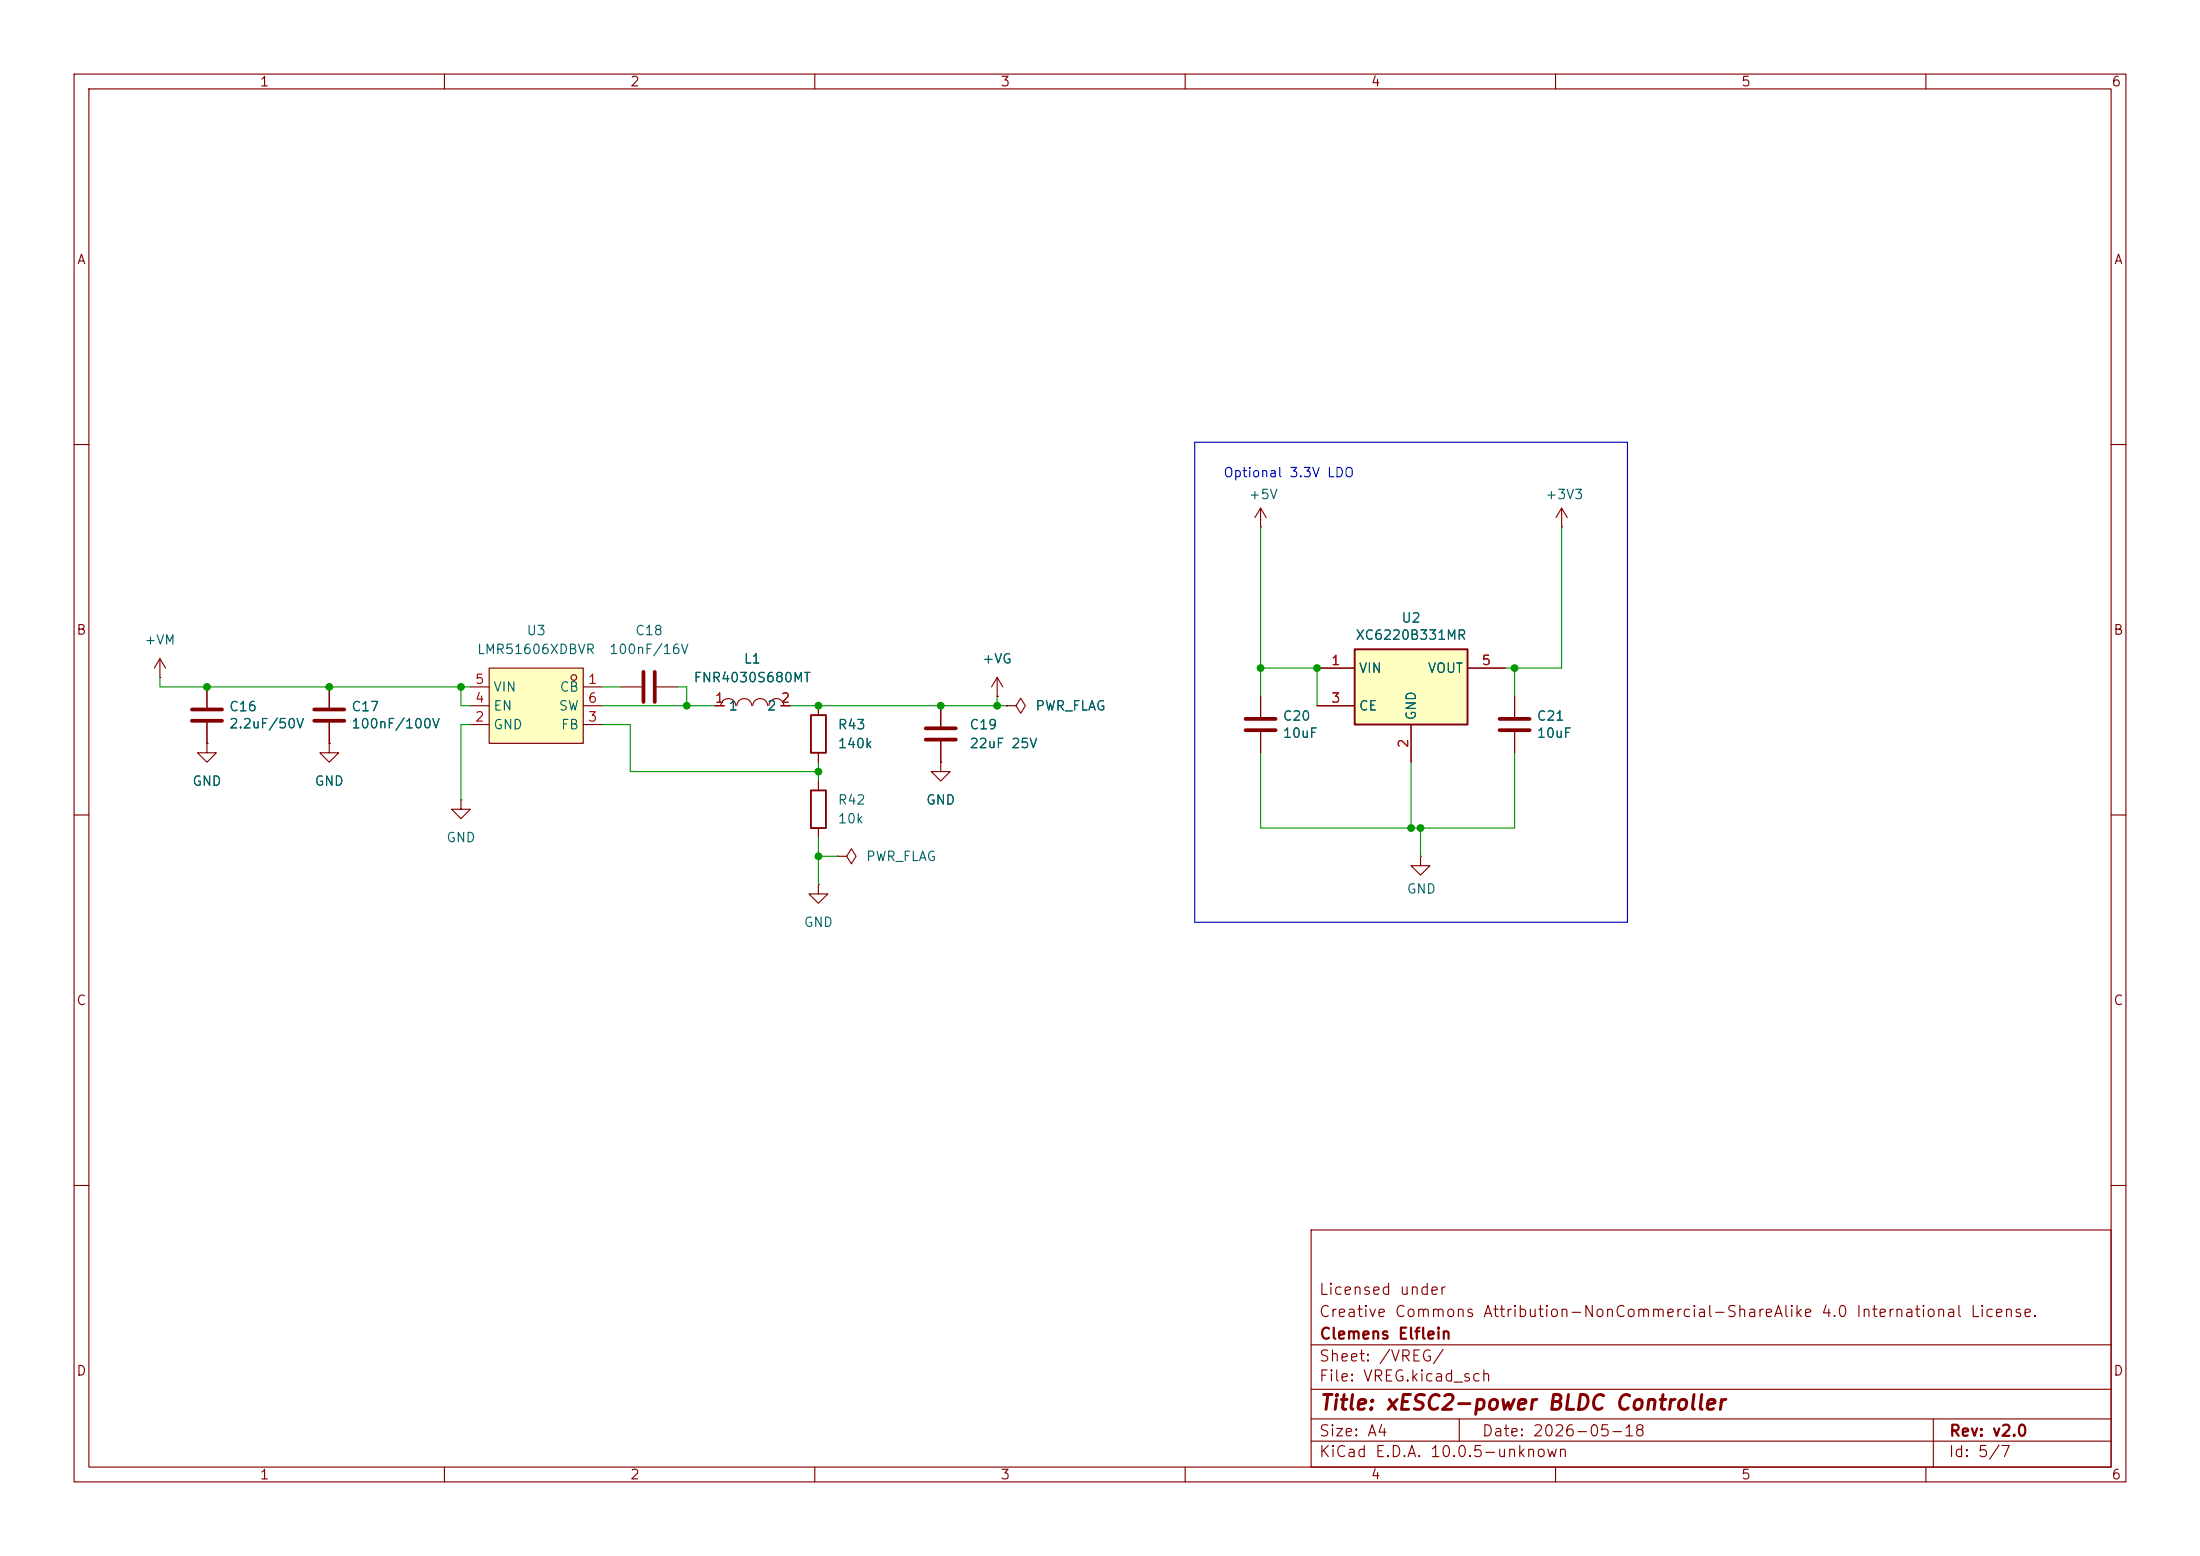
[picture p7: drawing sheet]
<svg xmlns="http://www.w3.org/2000/svg" width="297mm" height="210mm" viewBox="0 0 297 210" stroke-linecap="round" stroke-linejoin="round" font-family="sans-serif">
<g fill="none" stroke="#840000" stroke-width=".15">
<path d="M10 10h277v190h-277zM12 12h273v186h-273zM60 10v2M110 10v2M160 10v2M210 10v2M260 10v2M10 60h2M170.2 71.1h.1M170.2 68.6v2.5M170.2 68.6l-.8 1.3M170.2 68.6l.7 1.3"/>
<path d="M210.8 71.1h.1M210.8 68.6l-.7 1.3M210.8 68.6l.8 1.3M210.8 68.6v2.5M285 60h2M110.5 95.3v1.2M170.2 94v2.8M170.2 98.8v2.8M204.5 94v2.8M204.5 98.8v2.8M10 110h2M110.5 101.6v1.3"/>
<path d="M285 110h2M10 160h2M177 166h108v32h-108zM285 160h2M60 198v2M110 198v2M160 198v2M177 194.5h108M177 191.5h108M177 187.5h108M177 181.5h108M197 191.5v3"/>
<path d="M210 198v2M260 198v2M261 191.5v6.5"/>
</g>
<path d="M109.5 96.5h2v5.1h-2z" fill="none" stroke="#840000" stroke-width=".25"/>
<path d="M168.1 97h4.1M168.1 98.6h4.1M202.4 97h4.1M202.4 98.6h4.1" fill="none" stroke="#840000" stroke-width=".51"/>
<path d="M182.9 87.6h15.2v10.2h-15.2z" fill="#ffffc2"/>
<path d="M182.9 87.6h15.2v10.2h-15.2z" fill="none" stroke="#840000" stroke-width=".25"/>
<g fill="none" stroke="#840000" stroke-width=".15">
<path d="M27.9 92.7v2.8M27.9 97.5v2.8M44.4 92.7v2.8M44.4 97.5v2.8M83.8 92.7h2.8M88.6 92.7h2.8M96.5 95.3h1.3M97.3 95.2a1.01 1.01 0 0 1 1-.9 1.01 1.01 0 0 1 1 .9M99.5 95.2a1.01 1.01 0 0 1 1-.9 1.01 1.01 0 0 1 1 .9M101.6 95.2a1.01 1.01 0 0 1 1-.9 1.01 1.01 0 0 1 1 .9M103.8 95.2a1.01 1.01 0 0 1 1-.9 1.01 1.01 0 0 1 1 .9M105.4 95.3h1.3"/>
<path d="M127 95.3v2.7M134.6 94h.1M134.6 91.4l-.7 1.3M134.6 91.4l.8 1.3M134.6 91.4v2.6M135.9 95.3h1.3l.6-1.1 .6 1.1-.6 1-.6-1M135.9 95.3h.1M177.8 90.2h5.1M177.8 95.3h5.1M190.5 97.8v5.1M198.1 90.2h5.1M44.4 100.3v1.3h1.3l-1.3 1.3-1.2-1.3h1.2"/>
<path d="M44.4 100.3h.1M62.2 108v1.2h1.3l-1.3 1.3-1.2-1.3h1.2M62.2 108h.1M110.5 119.4v1.3h1.3l-1.3 1.2-1.3-1.2h1.3M110.5 119.4h.1M113 115.6h1.3l.6-1 .7 1-.7 1-.6-1M113 115.6h.1M127 100.1v2.8M191.8 115.6v1.2h1.2l-1.2 1.3-1.3-1.3h1.3M191.8 115.6h.1"/>
</g>
<path d="M25.9 95.8h4.1M25.9 97.3h4.1M42.4 95.8h4.1M42.4 97.3h4.1M86.9 90.7v4M88.4 90.7v4M125 99.8h4M125 98.3h4" fill="none" stroke="#840000" stroke-width=".51"/>
<path d="M66 90.2h12.7v10.1h-12.7z" fill="#ffffc2"/>
<g fill="none" stroke="#840000" stroke-width=".15">
<path d="M21.6 91.4h.1M21.6 88.9l-.8 1.3M21.6 88.9l.8 1.3M21.6 88.9v2.5M27.9 92.7v2.8M27.9 97.5v2.8M44.4 92.7v2.8M44.4 97.5v2.8M63.5 92.7h2.5M63.5 97.8h2.5M63.5 95.3h2.5M66 90.2h12.7v10.1h-12.7z"/>
<path d="M78.7 92.7h2.6M78.7 97.8h2.6M78.7 95.3h2.6M96.5 95.3h1.3M105.4 95.3h1.3M110.5 95.3v1.2M127 95.3v2.7M134.6 94h.1M135.9 95.3h.1M170.2 94v2.8M170.2 98.8v2.8M177.8 95.3h5.1"/>
<path d="M177.8 90.2h5.1M190.5 97.8v5.1M198.1 90.2h5.1M204.5 94v2.8M204.5 98.8v2.8M27.9 100.3v1.3h1.3l-1.3 1.3-1.2-1.3h1.2M27.9 100.3h.1M44.4 100.3h.1M110.5 101.6v1.3M110.5 105.4v1.3M110.5 111.8v1.2M127 102.9v1.2h1.3l-1.3 1.3-1.3-1.3h1.3"/>
<path d="M127 102.9h.1M127 100.1v2.8"/>
<circle cx="77.5" cy="91.4" r=".38"/>
</g>
<path d="M109.5 106.7h2v5.1h-2z" fill="none" stroke="#840000" stroke-width=".25"/>
<path d="M161.3 59.7h58.4v64.8h-58.4z" fill="none" stroke="#0000c2" stroke-width=".15"/>
<g fill="none" stroke="#009600" stroke-width=".15">
<path d="M170.2 71.1v22.9M210.8 71.1v19.1h-7.6M21.6 91.4v1.3h41.9M62.2 92.7v2.6h1.3M63.5 97.8h-1.3v10.2M81.3 95.3h15.2M81.3 97.8h3.8v6.3h25.4M81.3 92.7h2.5M91.4 92.7h1.3v2.6M106.7 95.3h29.2M134.6 94v1.3M170.2 90.2h7.6v5.1"/>
<path d="M204.5 90.2v3.8M110.5 102.9v2.5M110.5 113v6.4M110.5 115.6h2.5M170.2 101.6v10.2h34.3v-10.2M190.5 102.9v8.9M191.8 111.8v3.8"/>
</g>
<g fill="#009600" stroke="#009600" stroke-width=".14">
<circle cx="44.4" cy="92.7" r=".46"/>
<circle cx="27.9" cy="92.7" r=".46"/>
<circle cx="62.2" cy="92.7" r=".46"/>
<circle cx="191.8" cy="111.8" r=".46"/>
<circle cx="177.8" cy="90.2" r=".46"/>
<circle cx="170.2" cy="90.2" r=".46"/>
<circle cx="190.5" cy="111.8" r=".46"/>
<circle cx="204.5" cy="90.2" r=".46"/>
<circle cx="110.5" cy="115.6" r=".46"/>
<circle cx="110.5" cy="104.1" r=".46"/>
<circle cx="92.7" cy="95.3" r=".46"/>
<circle cx="127" cy="95.3" r=".46"/>
<circle cx="134.6" cy="95.3" r=".46"/>
<circle cx="110.5" cy="95.3" r=".46"/>
</g>
<text font-size="2" fill="#840000" x="178" y="190.8">Title: xESC2-power BLDC Controller</text>
<g font-size="1.5" fill="#840000">
<text x="178" y="178.1">Creative Commons Attribution-NonCommercial-ShareAlike 4.0 International License.</text>
<text x="178" y="175.1">Licensed under</text>
<text x="178" y="184.1">Sheet: /VREG/</text>
<text x="178" y="181.1">Clemens Elflein</text>
<text x="178" y="186.8">File: VREG.kicad_sch</text>
<text x="178" y="197">KiCad E.D.A. 10.0.5-unknown</text>
<text x="178" y="194.2">Size: A4</text>
<text x="200" y="194.2">Date: 2026-05-18</text>
<text x="263" y="197">Id: 5/7</text>
<text x="263" y="194.2">Rev: v2.0</text>
</g>
<g font-size="1.3" fill="#840000">
<text x="35" y="12">1</text>
<text x="85" y="12">2</text>
<text x="135" y="12">3</text>
<text x="185" y="12">4</text>
<text x="235" y="12">5</text>
<text x="285" y="12">6</text>
<text x="10.3" y="36">A</text>
<text x="285.3" y="36">A</text>
<text x="10.2" y="86">B</text>
<text x="285.2" y="86">B</text>
<text x="10.2" y="136">C</text>
<text x="285.2" y="136">C</text>
<text x="10.2" y="186">D</text>
<text x="285.2" y="186">D</text>
<text x="35" y="200">1</text>
<text x="85" y="200">2</text>
<text x="135" y="200">3</text>
<text x="185" y="200">4</text>
<text x="235" y="200">5</text>
<text x="285" y="200">6</text>
</g>
<text font-size="1.3" fill="#0000c2" x="165.1" y="64.7">Optional 3.3V LDO</text>
<g font-size="1.3" fill="#006464">
<text x="168.5" y="67.7">+5V</text>
<text x="208.5" y="67.7">+3V3</text>
<text x="19.4" y="87.3">+VM</text>
<text x="64.3" y="88.6">LMR51606XDBVR</text>
<text x="71" y="86.1">U3</text>
<text x="82.2" y="88.6">100nF/16V</text>
<text x="85.7" y="86.1">C18</text>
<text x="100.3" y="89.9">L1</text>
<text x="132.5" y="89.9">+VG</text>
<text x="182.9" y="86.7">XC6220B331MR</text>
<text x="189.1" y="84.4">U2</text>
<text x="66.5" y="93.7">VIN</text>
<text x="75.5" y="93.7">CB</text>
<text x="93.6" y="92.4">FNR4030S680MT</text>
<text x="183.4" y="91.1">VIN</text>
<text x="192.7" y="91.1">VOUT</text>
<text x="30.8" y="96.3">C16</text>
<text x="30.8" y="98.6">2.2uF/50V</text>
<text x="47.4" y="96.3">C17</text>
<text x="47.4" y="98.6">100nF/100V</text>
<text x="66.5" y="98.8">GND</text>
<text x="66.5" y="96.2">EN</text>
<text x="75.3" y="96.2">SW</text>
<text x="75.6" y="98.8">FB</text>
<text x="98.3" y="96.2">1</text>
<text x="103.5" y="96.2">2</text>
<text x="113" y="98.8">R43</text>
<text x="113" y="101.3">140k</text>
<text x="130.8" y="98.8">C19</text>
<text x="130.8" y="101.3">22uF 25V</text>
<text x="139.7" y="96.2">PWR_FLAG</text>
<text x="173.1" y="97.6">C20</text>
<text x="173.1" y="99.9">10uF</text>
<text x="183.4" y="96.2">CE</text>
<text x="191.5" y="97.3" transform="rotate(-90 191.5 97.3)">GND</text>
<text x="207.4" y="97.6">C21</text>
<text x="207.4" y="99.9">10uF</text>
<text x="25.9" y="106.4">GND</text>
<text x="42.4" y="106.4">GND</text>
<text x="60.2" y="114">GND</text>
<text x="113" y="108.9">R42</text>
<text x="113" y="111.5">10k</text>
<text x="124.9" y="108.9">GND</text>
<text x="116.8" y="116.5">PWR_FLAG</text>
<text x="108.4" y="125.4">GND</text>
<text x="189.8" y="120.9">GND</text>
</g>
<g font-size="1.3" fill="#a90000">
<text x="64" y="95.2">4</text>
<text x="64" y="92.6">5</text>
<text x="79.3" y="92.6">1</text>
<text x="79.3" y="95.2">6</text>
<text x="96.4" y="95.2">1</text>
<text x="105.3" y="95.2">2</text>
<text x="179.6" y="90.1">1</text>
<text x="179.6" y="95.2">3</text>
<text x="199.9" y="90.1">5</text>
<text x="64" y="97.7">2</text>
<text x="79.3" y="97.7">3</text>
<text x="190.4" y="101.1" transform="rotate(-90 190.4 101.1)">2</text>
</g>
</svg>
